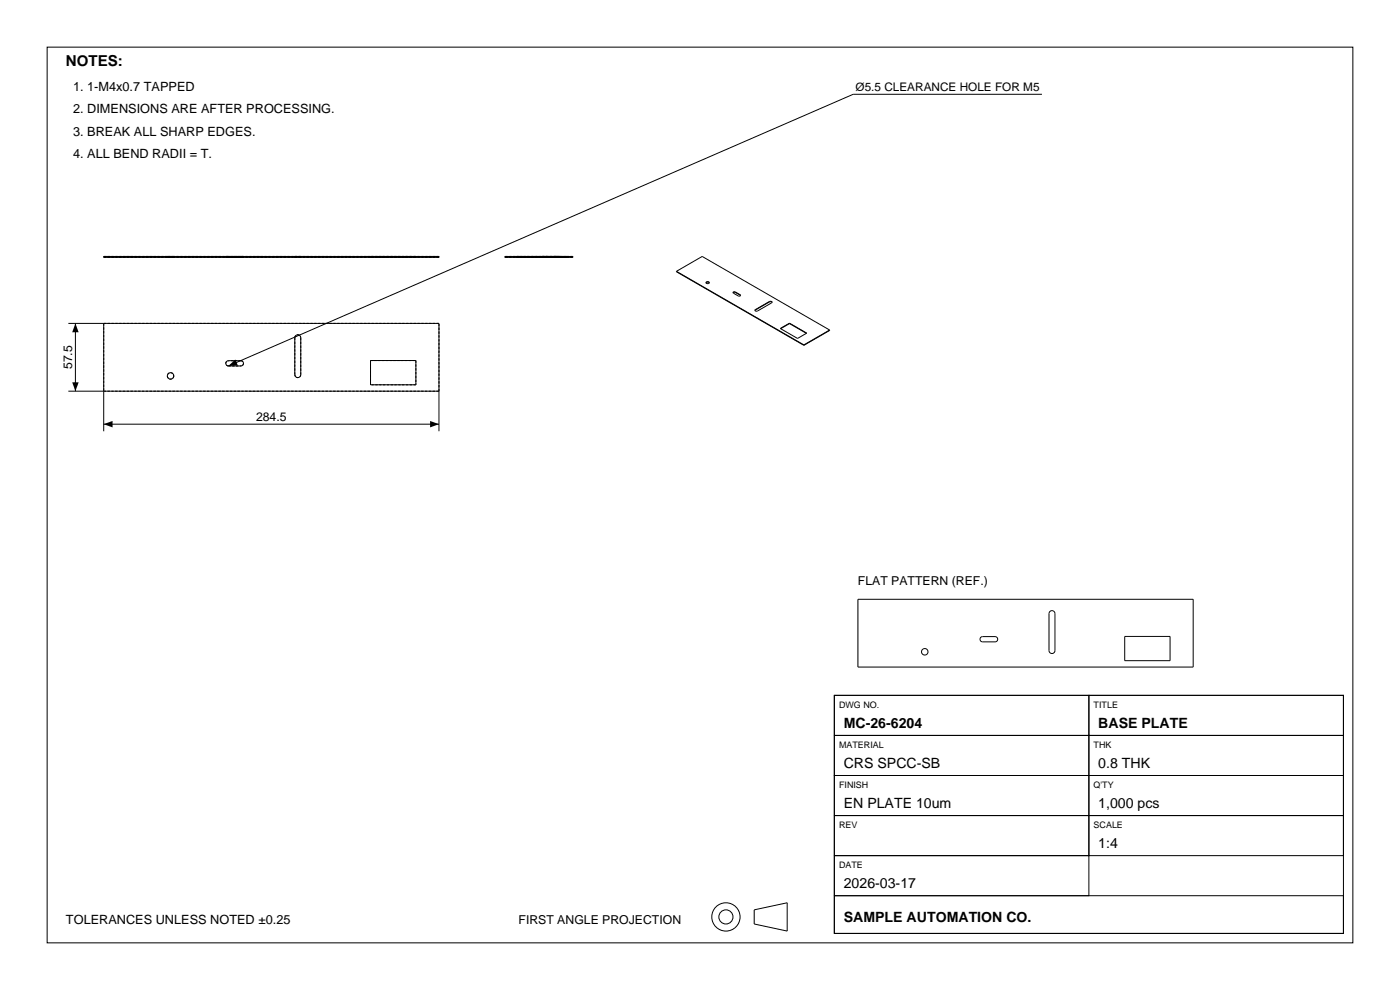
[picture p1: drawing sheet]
<svg xmlns="http://www.w3.org/2000/svg" width="297mm" height="210mm" viewBox="0 0 297 210" stroke-linecap="round" stroke-linejoin="round" font-family="sans-serif">
<g fill="none" stroke="#000" stroke-width=".21">
<path d="M10 10h277v190h-277zM221 20h-40l-132.5 57.6M22 54.4h71.1v.2h-71.1zM107.1 54.4h14.4v.2h-14.4zM143.5 57.6l27 15.7M143.5 57.6l27 15.6M143.5 57.6l5.5-3.2 27 15.6M149.8 59.9a.32 .32 0 0 1 .4-.2 .32 .32 0 0 1 .2 .4h-.1a.33 .33 0 0 1-.3 .1 .33 .33 0 0 1-.2-.3zM14.5 68.6h78.6v22.9M16 68.6v14.4M22 68.6v22.9M48.1 76.7l.4-.2h2.6a.56 .56 0 0 1 .6 .6 .56 .56 0 0 1-.6 .5h-2.6a.56 .56 0 0 1-.6-.3 .56 .56 0 0 1 .2-.6z"/>
<path d="M62.7 71.2a.63 .63 0 0 1 .7-.1 .63 .63 0 0 1 .4 .5v7.9a.63 .63 0 0 1-.6 .6 .63 .63 0 0 1-.7-.6v-7.9zM78.6 76.5h9.6v5.1h-9.6zM149.8 60a.47 .47 0 0 1 .7 0M156 62l-.5 .1M156 61.9h-.1a.2 .2 0 0 0-.3 0 .2 .2 0 0 0 0 .3l1.1 .6a.2 .2 0 0 0 .3 0 .2 .2 0 0 0 0-.3M156 62l1 .6M156 61.9l1 .6M156 61.9v.1M157 62.6l.1 .1M157 62.5v.1M160.2 65.8v.1M160.2 65.7v.1"/>
<path d="M163.2 64.1h.6M163.2 64l.4-.1 .2 .2M163.2 64.1l-3 1.7M163.2 64l-3 1.7M163.2 64v.1M163.8 64.1l-3.2 1.9a.26 .26 0 0 1-.3 0 .26 .26 0 0 1-.1-.3M165.5 69.7l2-1.2 3.6 2.2-1.9 1.1zM167.5 68.6l3.6 2.1M167.5 68.6l-1.9 1.1M167.5 68.5v.1M170.5 73.2v.1M176 70l-5.5 3.3"/>
<path d="M176 70l-5.5 3.2M14.5 83h78.6M22 90h71.1M182 127.1h71.1v14.4h-71.1zM208.1 135.2l.4-.2h2.6a.56 .56 0 0 1 .6 .6 .56 .56 0 0 1-.6 .6h-2.6a.56 .56 0 0 1-.6-.4 .56 .56 0 0 1 .2-.6zM222.7 129.7a.63 .63 0 0 1 .7-.1 .63 .63 0 0 1 .4 .6v7.8a.63 .63 0 0 1-.6 .6 .63 .63 0 0 1-.7-.6v-7.8zM238.6 135h9.6v5.1h-9.6zM177 147.5h54v8.5h-54zM177 156h54v8.5h-54zM177 147.5h108v50.5h-108zM231 147.5h54v8.5h-54zM231 156h54v8.5h-54z"/>
<path d="M177 164.5h54v8.5h-54zM177 173h54v8.5h-54zM231 164.5h54v8.5h-54zM231 173h54v8.5h-54zM160 193l7-1.5v6l-7-1.5zM177 181.5h54v8.5h-54zM177 190h108v8h-108z"/>
<circle cx="36.2" cy="79.7" r=".69"/>
<circle cx="196.2" cy="138.3" r=".69"/>
<circle cx="154" cy="194.5" r="3"/>
<circle cx="154" cy="194.5" r="1.5"/>
</g>
<g fill="none" stroke="#000" stroke-width=".21" stroke-dasharray=".5 .3" stroke-linecap="butt">
<path d="M22 54.6v-.2M35.5 54.6h1.4M35.5 54.4h1.4M35.5 54.4v.2M36.9 54.6h-1.4M36.9 54.4h-1.4M36.9 54.6v-.2M47.9 54.6h.6M47.9 54.4h.6M47.9 54.4v.2M48.5 54.6h-.6M48.5 54.6h2.6"/>
<path d="M48.5 54.4h-.6M48.5 54.4h2.6M51.1 54.6h-2.6M51.1 54.6h.6M51.1 54.4h-2.6M51.1 54.4h.6M51.7 54.6h-.6M51.7 54.4h-.6M51.7 54.4v.2M62.5 54.6h1.3M62.5 54.4h1.3M62.5 54.6v-.2"/>
<path d="M63.8 54.6h-1.3M63.8 54.4h-1.3M63.8 54.6v-.2M78.6 54.6h9.6M78.6 54.4h9.6M78.6 54.6v-.2M88.2 54.6h-9.6M88.2 54.4h-9.6M88.2 54.6v-.2M93.1 54.6v-.2M93.1 54.6h-71.1M93.1 54.4h-71.1"/>
<path d="M107.1 54.6v-.2M109.5 54.6h.7M109.5 54.4h.7M109.5 54.4v.2M110.2 54.6h7.8M110.2 54.6h-.7M110.2 54.4h7.8M110.2 54.4h-.7M115 54.6h5.1M115 54.4h5.1M115 54.6v-.2M115 54.6h1.2"/>
<path d="M115 54.4h1.2M116.2 54.6h-1.2M116.2 54.4h-1.2M116.2 54.6v-.2M117.6 54.6h.7M117.6 54.4h.7M117.6 54.4v.2M118 54.6h.6M118 54.6h-7.8M118 54.4h.6M118 54.4h-7.8M118.3 54.6h.7"/>
<path d="M118.3 54.4h.7M118.6 54.6h-.6M118.6 54.4h-.6M118.6 54.4v.2M119 54.6h-1.4M119 54.4h-1.4M119 54.4v.2M120.1 54.6h-5.1M120.1 54.4h-5.1M120.1 54.6v-.2M121.5 54.6v-.2M121.5 54.6h-14.4"/>
<path d="M121.5 54.4h-14.4M22 68.6v14.4M36.9 79.7a.69 .69 0 0 1-1 .7 .69 .69 0 0 1-.2-1.2 .69 .69 0 0 1 1.1 .3l.1 .2M48.5 77.6a.56 .56 0 0 1-.6-.5 .56 .56 0 0 1 .6-.6M48.5 77.6h2.6M51.1 76.5h-2.6M51.1 76.5a.56 .56 0 0 1 .6 .6 .56 .56 0 0 1-.6 .5M62.5 71.6v7.9M62.5 71.6a.63 .63 0 0 1 .7-.6 .63 .63 0 0 1 .6 .6M63.8 79.5a.63 .63 0 0 1-.6 .6 .63 .63 0 0 1-.7-.6M63.8 79.5v-7.9M78.6 76.5h9.6"/>
<path d="M88.2 76.5v5.1M93.1 68.6h-71.1M22 83h71.1M78.6 81.6v-5.1M88.2 81.6h-9.6M93.1 83v-14.4"/>
</g>
<path d="M16 68.6l.7 1.9h-1.4zM48.5 77.6l1.4-1.3 .6 1.2zM15.3 81.1h1.4l-.7 1.9zM22 90l1.9-.7v1.4zM91.2 89.3l1.9 .7-1.9 .7z" fill="#000"/>
<text font-size="3.2" x="14" y="14">NOTES:</text>
<g font-size="3">
<text x="179" y="154.4">MC-26-6204</text>
<text x="233" y="154.4">BASE PLATE</text>
<text x="179" y="162.9">CRS SPCC-SB</text>
<text x="233" y="162.9">0.8 THK</text>
<text x="179" y="171.4">EN PLATE 10um</text>
<text x="233" y="171.4">1,000 pcs</text>
<text x="233" y="179.9">1:4</text>
<text x="179" y="188.4">2026-03-17</text>
<text x="179" y="195.5">SAMPLE AUTOMATION CO.</text>
</g>
<g font-size="2.7">
<text x="15.5" y="19.2">1. 1-M4x0.7 TAPPED</text>
<text x="15.5" y="24">2. DIMENSIONS ARE AFTER PROCESSING.</text>
<text x="15.5" y="28.8">3. BREAK ALL SHARP EDGES.</text>
<text x="15.5" y="33.6">4. ALL BEND RADII = T.</text>
<text x="14" y="196">TOLERANCES UNLESS NOTED ±0.25</text>
</g>
<g font-size="2.6">
<text x="15.3" y="78.3" transform="rotate(-90 15.3 78.3)">57.5</text>
<text x="54.3" y="89.3">284.5</text>
<text x="182" y="124.1">FLAT PATTERN (REF.)</text>
<text x="110" y="196">FIRST ANGLE PROJECTION</text>
</g>
<text font-size="2.5" x="181.5" y="19.4">Ø5.5 CLEARANCE HOLE FOR M5</text>
<g font-size="1.9">
<text x="178" y="150.1">DWG NO.</text>
<text x="232" y="150.1">TITLE</text>
<text x="178" y="158.6">MATERIAL</text>
<text x="232" y="158.6">THK</text>
<text x="178" y="167.1">FINISH</text>
<text x="232" y="167.1">Q'TY</text>
<text x="178" y="175.6">REV</text>
<text x="232" y="175.6">SCALE</text>
<text x="178" y="184.1">DATE</text>
</g>
</svg>
